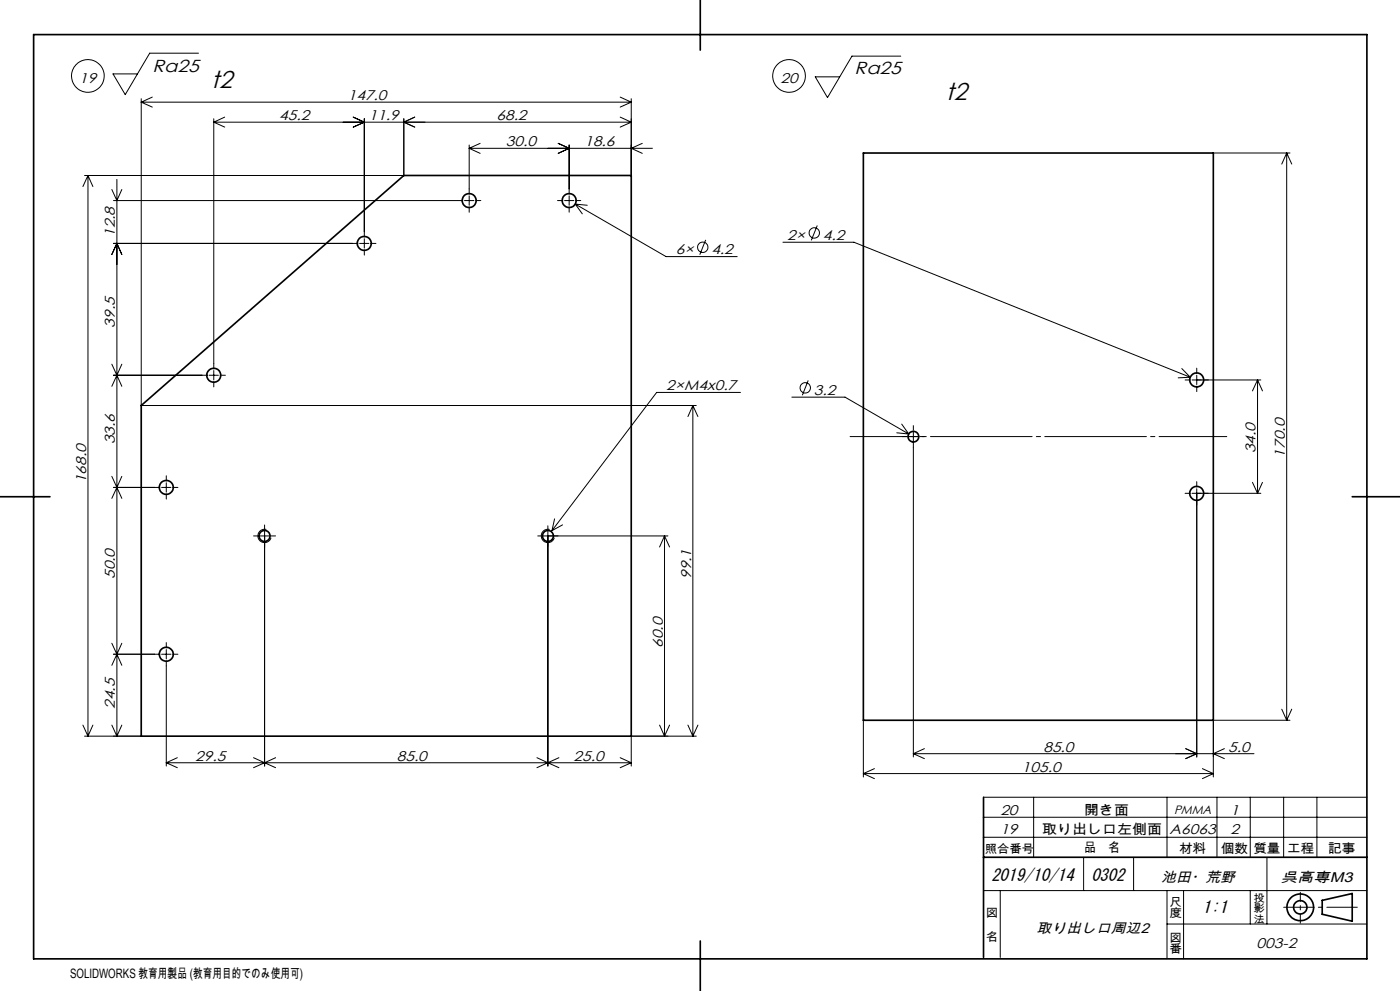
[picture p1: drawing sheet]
<svg xmlns="http://www.w3.org/2000/svg" width="420mm" height="297mm" viewBox="0 0 420 297" stroke-linecap="round" stroke-linejoin="round" font-family="sans-serif">
<g fill="none" stroke="#000" stroke-width=".3">
<path d="M59.5 15.9h-14.6l-7.3 12.5-3.7-6.2h7.3M270.2 16.8h-14.6l-7.4 12.4-3.6-6.2h7.3M42.4 29.6v91.9h166.5M42.4 30.6h147M42.4 30.6l3.3 1.5M45.7 29.1l-3.3 1.5M64.1 36.6h125.3M64.1 35.6v75M64.1 36.6l3.3 1.5M67.4 35.1l-3.3 1.5M106 35.1l3.3 1.5-3.3 1.5M109.3 35.6v35.4"/>
<path d="M121.1 35.6v17h-95.7M124.4 35.1l-3.3 1.5 3.3 1.5M186.1 29.1l3.3 1.5M186.1 35.1l3.3 1.5M189.4 36.6l-3.3 1.5M189.4 29.6v23M189.4 30.6l-3.3 1.5M26.4 52.6v168M26.4 52.6l1.5 3.3M26.4 52.6l-1.5 3.3M33.5 56.8l1.6 3.3 1.4-3.3M35.1 53.8v166.8"/>
<path d="M140.8 44.4h54.9M140.8 43.5v14.7M140.8 44.4l3.2 1.6M140.8 58.7v2.8M144 43l-3.2 1.4M167.5 43l3.2 1.4-3.2 1.6M170.7 43.5v14.7M170.7 58.7v2.8M192.7 43l-3.3 1.4 3.3 1.6M364 45.9h23M386 45.9v170M386 45.9l1.5 3.3"/>
<path d="M386 45.9l-1.5 3.3M33.5 76.3l1.6-3.3 1.4 3.3M107.4 73h-73.4M107.9 73h2.8M109.3 71.5v2.9M109.3 74.9v1.5M111.2 73h1.6M138.9 60.1h-104.9M139.3 60.1h2.9M140.8 62v1.6M142.7 60.1h1.6M167.3 60.1h1.5"/>
<path d="M169.4 60.1h2.8M170.7 62v1.6M172.6 61.2l27.2 15.7h21.4M172.6 61.2l2.1 2.9M172.6 61.2l3.6 .3M172.6 60.1h1.6M211.7 71.9l-1.8 4.4M234.9 72.6h21.3l100.9 40.5M245.2 67.6l-1.8 4.4M33.5 109.1l1.6 3.4M35.1 112.5l1.4 3.3M35.1 112.5l-1.6 3.3"/>
<path d="M36.5 109.1l-1.4 3.4M62.2 112.5h-28.2M62.7 112.5h2.8M64.1 111.1v2.8M64.1 114.4v1.6M66 112.5h1.6M222.1 117.6h-25.1l-31.4 41.4M237.6 119h15.9l19.1 11.1M242.5 114l-1.8 4.5M354.5 110.5l2.6 2.6M355.5 113.9h1.6M357.1 113.1l-3.7 .1"/>
<path d="M357.6 113.9h20.6M359 110.3v1.7M359 112.5v2.7M359 115.7v1.7M377.3 113.9v33.9M377.3 113.9l1.4 3.3M377.3 113.9l-1.6 3.3M207.9 121.5v99.1M207.9 121.5l1.5 3.3M207.9 121.5l-1.5 3.3M269 129.7l3.6 .4M270.5 127.1l2.1 3"/>
<path d="M270.7 130.8h1.4M272.6 130.8h2.8M274 127.6v1.4M274 129.5v2.8M274 132.7v94.2M275.9 130.8h1.4M33.5 142.8l1.6 3.3M34 146.1h14M35.1 146.1l1.4 3.3M35.1 146.1l-1.6 3.3M36.5 142.8l-1.4 3.3M48.5 146.1h2.8"/>
<path d="M49.9 142.6v1.6M49.9 144.7v2.8M49.9 148v1.6M51.8 146.1h1.6M79.4 157.3v1.4M79.4 159.2v70.4M79.9 158.7a2.01 2.01 0 0 0-2.5 1.4 2.01 2.01 0 0 0 1.4 2.5 2.01 2.01 0 0 0 2.5-1.5M164.4 157.6v1.1M164.4 159.2v70.4M164.9 158.7a2 2 0 0 0-2.5 1.4 2 2 0 0 0 1.4 2.4 2 2 0 0 0 2.5-1.4M166.4 155.5l-.8 3.5M168.8 157.3l-3.2 1.7"/>
<path d="M355.5 147.8h1.6M357.6 147.8h20.6M359 144.4v1.6M359 146.5v80.4M375.7 144.6l1.6 3.2M378.7 144.6l-1.4 3.2M76.1 160.6h1.4M78 160.6h2.8M81.3 160.6h1.4M161.3 160.6h1.2M163 160.6h37.4M199.4 160.6v60"/>
<path d="M199.4 160.6l1.5 3.3M199.4 160.6l-1.5 3.3M33.5 192.8l1.6 3.3M35.1 196.1l1.4 3.3M35.1 196.1l-1.6 3.3M36.5 192.8l-1.4 3.3M48 196.1h-14M48.5 196.1h2.8M49.9 192.6v1.6M49.9 194.7v2.8M49.9 198v31.6M51.8 196.1h1.6"/>
<path d="M24.9 217.3l1.5 3.3M27.9 217.3l-1.5 3.3M33.5 217.3l1.6 3.3M36.5 217.3l-1.4 3.3M197.9 217.3l1.5 3.3M200.9 217.3l-1.5 3.3M206.4 217.3l1.5 3.3M209.4 217.3l-1.5 3.3M259 215.9v17M384.5 212.5l1.5 3.4M387 215.9h-23v17M387.5 212.5l-1.5 3.4"/>
<path d="M25.4 220.6h17M49.9 228.6l3.3 1.5M53.2 227.1l-3.3 1.5M76.1 227.1l3.3 1.5M79.4 228.6l-3.3 1.5M79.4 228.6l3.3 1.5M82.7 227.1l-3.3 1.5M161.1 227.1l3.3 1.5M164.4 228.6l-3.3 1.5M164.4 228.6l3.3 1.5M167.7 227.1l-3.3 1.5M186.1 227.1l3.3 1.5"/>
<path d="M189.4 228.6h-139.5M189.4 228.6l-3.3 1.5M208.9 220.6h-19.5v9M259 231.8h105M259 231.8l3.3 1.6M262.3 230.4l-3.3 1.4M274 225.9l3.3 1.5M277.3 224.4l-3.3 1.5M295.1 238.9h115M310.1 238.9v18M350.1 238.9v18M355.7 224.4l3.3 1.5-3.3 1.5"/>
<path d="M360.7 230.4l3.3 1.4M364 231.8l-3.3 1.6M365.1 238.9v18M367.3 224.4l-3.3 1.5 3.3 1.5M375.1 238.9v18M376.2 225.9h-102.2M385.1 238.9v18M395.1 238.9v18M295.1 250.9h115M295.1 244.9h115M325.1 256.9v10M340.1 256.9v10"/>
<path d="M380.1 256.9v20M295.1 266.9h115M300.1 266.9v20M350.1 276.9h60M350.1 266.9v20.4M355.1 266.9v20.5M375.1 266.9v10"/>
<circle cx="26.4" cy="22.8" r="4.9"/>
<circle cx="236.7" cy="22.8" r="4.9"/>
<circle cx="210.8" cy="74.1" r="1.55"/>
<circle cx="244.3" cy="69.8" r="1.55"/>
<circle cx="241.6" cy="116.2" r="1.55"/>
</g>
<g fill="none" stroke="#000" stroke-width=".5">
<path d="M10.1 10.4h400v277h-400zM210.1 0v15M259 45.9h105v170h-105zM42.4 121.5l78.7-68.9h68.3v168h-147zM0 148.9h15M405.7 148.9h14.3M295.1 238.9v48M295.1 256.9h115M396.7 269.8l9-2v8.3l-9-2.1zM210.1 282v15"/>
<circle cx="109.3" cy="72.9" r="2.1"/>
<circle cx="140.7" cy="60.1" r="2.11"/>
<circle cx="170.8" cy="60.1" r="2.1"/>
<circle cx="64.1" cy="112.5" r="2.11"/>
<circle cx="359" cy="113.9" r="2.1"/>
<circle cx="274" cy="130.9" r="1.6"/>
<circle cx="49.9" cy="146.1" r="2.11"/>
<circle cx="359" cy="147.9" r="2.1"/>
<circle cx="79.4" cy="160.6" r="1.65"/>
<circle cx="164.4" cy="160.6" r="1.65"/>
<circle cx="49.9" cy="196.1" r="2.1"/>
<circle cx="390.1" cy="271.9" r="4"/>
<circle cx="390.1" cy="271.9" r="2"/>
</g>
<path d="M255 130.8h113" fill="none" stroke="#000" stroke-width=".3" stroke-dasharray="30.5 1.3 1.3 1.3" stroke-dashoffset="10.2"/>
<path d="M390.1 276.7v-9.3" fill="none" stroke="#000" stroke-width=".3" stroke-dasharray="30.5 1.3 1.3 1.3" stroke-dashoffset="27.8"/>
<path d="M385.1 271.9h22.1" fill="none" stroke="#000" stroke-width=".3" stroke-dasharray="30.5 1.3 1.3 1.3" stroke-dashoffset="21.3"/>
<g font-size="7.3">
<text x="63.4" y="26.3">t2</text>
<text x="283.7" y="29.8">t2</text>
</g>
<g font-size="5.2">
<text x="45.7" y="21.4">Ra25</text>
<text x="256.4" y="22.3">Ra25</text>
</g>
<g font-size="5.1">
<text x="297.4" y="263.9">2019/10/14</text>
<text x="327.4" y="263.9">0302</text>
<text x="360.8" y="273.5">1:1</text>
</g>
<g font-size="4.2">
<text x="23.8" y="24.8">19</text>
<text x="234.1" y="24.8">20</text>
<text x="104.3" y="30">147.0</text>
<text x="83.8" y="36">45.2</text>
<text x="110.6" y="36">11.9</text>
<text x="148.9" y="36">68.2</text>
<text x="151.8" y="43.9">30.0</text>
<text x="175.3" y="43.9">18.6</text>
<text x="34.5" y="71.1" transform="rotate(-90 34.5 71.1)">12.8</text>
<text x="236.2" y="71.9">2×</text>
<text x="246.9" y="71.9">4.2</text>
<text x="202.7" y="76.2">6×</text>
<text x="213.4" y="76.2">4.2</text>
<text x="34.5" y="98.2" transform="rotate(-90 34.5 98.2)">39.5</text>
<text x="199.9" y="117">2×M4x0.7</text>
<text x="244.2" y="118.4">3.2</text>
<text x="34.5" y="133.1" transform="rotate(-90 34.5 133.1)">33.6</text>
<text x="376.7" y="135.8" transform="rotate(-90 376.7 135.8)">34.0</text>
<text x="385.5" y="137.1" transform="rotate(-90 385.5 137.1)">170.0</text>
<text x="25.8" y="144.8" transform="rotate(-90 25.8 144.8)">168.0</text>
<text x="34.5" y="173.6" transform="rotate(-90 34.5 173.6)">50.0</text>
<text x="207.3" y="173.6" transform="rotate(-90 207.3 173.6)">99.1</text>
<text x="198.8" y="194.2" transform="rotate(-90 198.8 194.2)">60.0</text>
<text x="34.5" y="212.4" transform="rotate(-90 34.5 212.4)">24.5</text>
<text x="58.6" y="228">29.5</text>
<text x="119" y="228">85.0</text>
<text x="172.1" y="228">25.0</text>
<text x="313" y="225.3">85.0</text>
<text x="368.5" y="225.3">5.0</text>
<text x="306.6" y="231.3">105.0</text>
<text x="300.1" y="244.1">20</text>
<text x="369.1" y="244.1">1</text>
<text x="300.1" y="249.9">19</text>
<text x="350.9" y="249.9">A6063</text>
<text x="369.1" y="249.9">2</text>
<text x="348.4" y="264.4">池田・荒野</text>
<text x="384.2" y="264.4">呉高専M3</text>
<text x="310.9" y="279.7">取り出し口周辺2</text>
<text x="377" y="284.1">003-2</text>
</g>
<g font-size="4.1">
<text x="325.2" y="244.1">開き面</text>
<text x="312.6" y="249.9">取り出し口左側面</text>
</g>
<g font-size="3.9">
<text x="325.2" y="255.5">品　名</text>
<text x="353.7" y="255.6">材料</text>
<text x="366.2" y="255.6">個数</text>
<text x="376" y="255.6">質量</text>
<text x="386.1" y="255.6">工程</text>
<text x="398.4" y="255.6">記事</text>
<text x="21" y="293">SOLIDWORKS 教育用製品 (教育用目的でのみ使用可)</text>
</g>
<text font-size="3.7" x="352.2" y="244">PMMA</text>
<g font-size="3.5">
<text x="295.4" y="255.6">照合番号</text>
<text x="295.8" y="274.9">図</text>
<text x="350.8" y="271.4">尺</text>
<text x="350.8" y="274.9">度</text>
<text x="295.8" y="282">名</text>
<text x="350.8" y="282.2">図</text>
<text x="350.8" y="285.8">番</text>
</g>
<g font-size="3.2">
<text x="376" y="270.2">投</text>
<text x="376" y="273.4">影</text>
<text x="376" y="276.5">法</text>
</g>
</svg>
